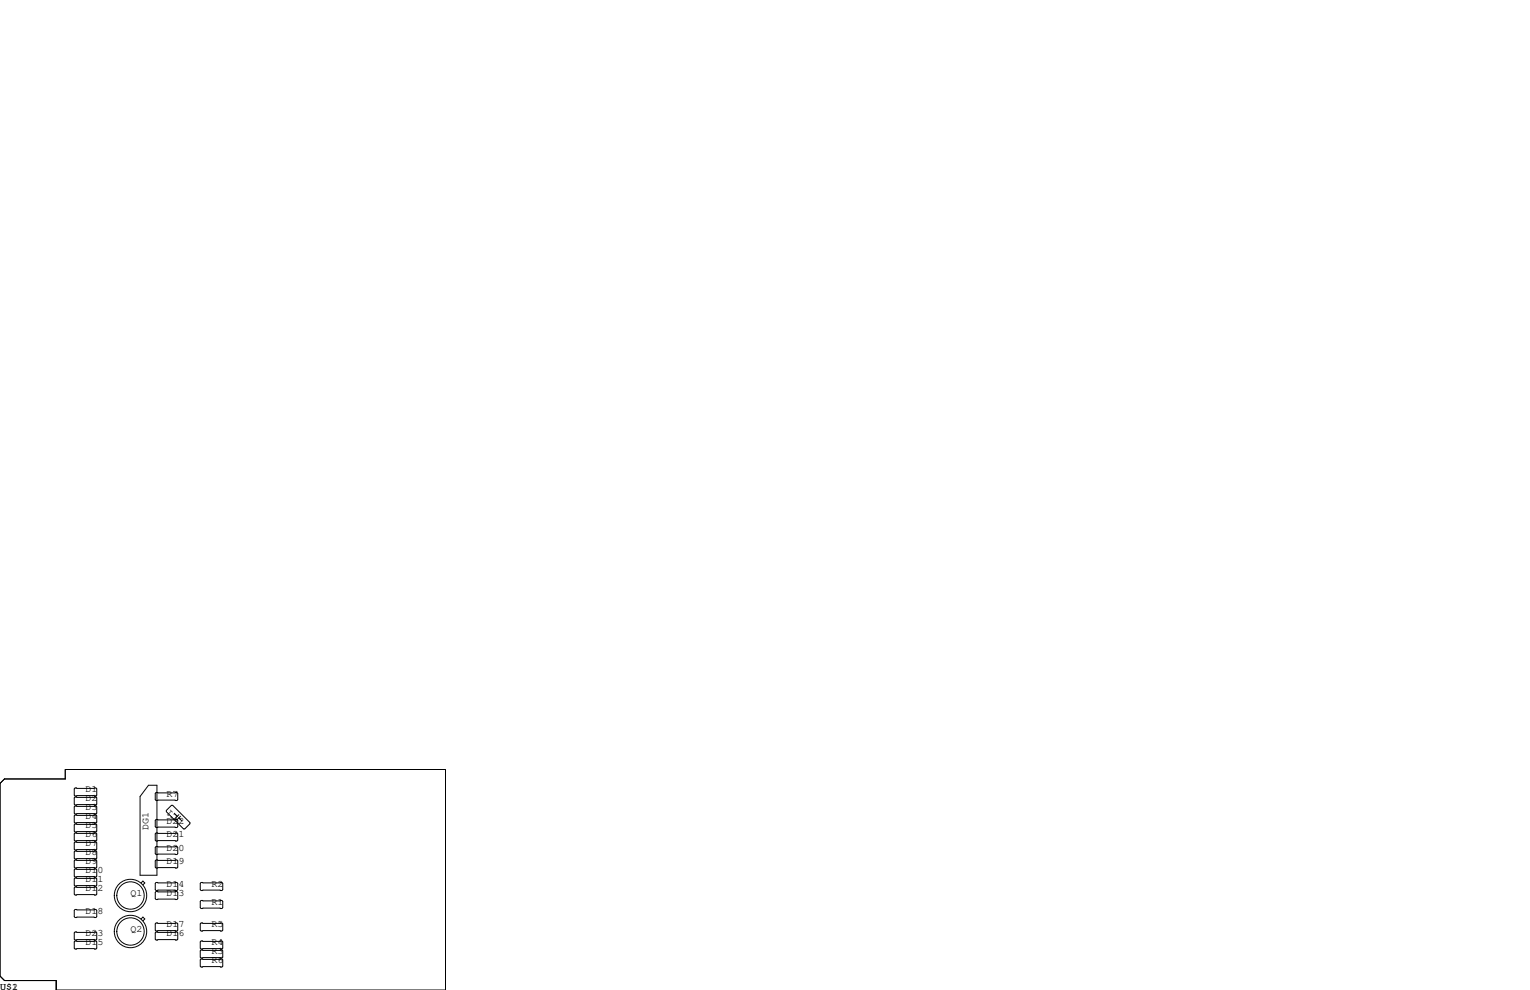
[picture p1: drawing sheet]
<svg xmlns="http://www.w3.org/2000/svg" width="432mm" height="279mm" viewBox="0 0 432 279" stroke-linecap="round" stroke-linejoin="round" font-family="sans-serif">
<g fill="none" stroke="#000" stroke-width=".28">
<path d="M0 221.1l1.3-1.3h17.1v-2.6h107.3v62.2h-109.8v-2.7h-14.6l-1.3-1.2zM21.2 222.4h5.9l.2 .2v1.8l-.2 .3h-5.9l-.2-.3v-1.8zM21.2 224.9h5.9l.2 .3v1.7l-.2 .3h-5.9l-.2-.3v-1.7zM21.2 227.5h5.9l.2 .2v1.8l-.2 .2h-5.9l-.2-.2v-1.8zM21.2 230h5.9l.2 .3v1.7l-.2 .3h-5.9l-.2-.3v-1.7zM21.2 232.5h5.9l.2 .3v1.8l-.2 .2h-5.9l-.2-.2v-1.8zM21.2 235.1h5.9l.2 .2v1.8l-.2 .3h-5.9l-.2-.3v-1.8zM21.2 237.6h5.9l.2 .3v1.7l-.2 .3h-5.9l-.2-.3v-1.7zM41.9 221.6h2.4v25.4h-4.8v-22.2zM44.1 235.1h5.8l.3 .2v1.8l-.3 .3h-5.8l-.3-.3v-1.8zM44.1 223.6h5.8l.3 .3v1.8l-.3 .2h-5.8l-.3-.2v-1.8zM44.1 231.3h5.8l.3 .2v1.8l-.3 .3h-5.8l-.3-.3v-1.8z"/>
<path d="M44.1 238.9h5.8l.3 .2v1.8l-.3 .3h-5.8l-.3-.3v-1.8zM46.9 228.7l1.5-1.4h.3l4.9 4.8v.4l-1.4 1.4h-.4l-4.9-4.8zM49.2 229.5l.8 .9M50.5 230.8l.8 .9M50.5 229.9l-.9 .9M50.9 230.4l-.9 .9M21.2 240.2h5.9l.2 .2v1.8l-.2 .2h-5.9l-.2-.2v-1.8zM21.2 242.7h5.9l.2 .3v1.7l-.2 .3h-5.9l-.2-.3v-1.7zM21.2 245.2h5.9l.2 .3v1.8l-.2 .2h-5.9l-.2-.2v-1.8zM21.2 247.8h5.9l.2 .2v1.8l-.2 .3h-5.9l-.2-.3v-1.8zM21.2 250.3h5.9l.2 .3v1.7l-.2 .3h-5.9l-.2-.3v-1.7zM21.2 256.7h5.9l.2 .2v1.8l-.2 .3h-5.9l-.2-.3v-1.8z"/>
<path d="M39.8 249.2l.5-.5 .6 .5-.6 .5M39.8 259.4l.5-.6 .6 .6-.6 .5M43.8 251.8l.3-.2h5.8l.3 .2v1.8l-.3 .3h-5.8l-.3-.3zM43.8 249.3l.3-.3h5.8l.3 .3v1.8l-.3 .2h-5.8l-.3-.2zM44.1 242.7h5.8l.3 .3v1.7l-.3 .3h-5.8l-.3-.3v-1.7zM56.5 254.4l.3-.3h5.8l.3 .3v1.8l-.3 .2h-5.8l-.3-.2zM56.5 249.3l.3-.3h5.8l.3 .3v1.8l-.3 .2h-5.8l-.3-.2zM21.2 263h5.9l.2 .3v1.7l-.2 .3h-5.9l-.2-.3v-1.7zM21.2 265.6h5.9l.2 .2v1.8l-.2 .2h-5.9l-.2-.2v-1.8zM43.8 260.7l.3-.2h5.8l.3 .2v1.8l-.3 .3h-5.8l-.3-.3zM43.8 263.3l.3-.3h5.8l.3 .3v1.7l-.3 .3h-5.8l-.3-.3zM56.5 260.7l.3-.2h5.8l.3 .2v1.8l-.3 .3h-5.8l-.3-.3z"/>
<path d="M56.5 265.8l.3-.2h5.8l.3 .2v1.8l-.3 .2h-5.8l-.3-.2zM56.5 268.4l.3-.3h5.8l.3 .3v1.7l-.3 .3h-5.8l-.3-.3zM56.5 270.9l.3-.3h5.8l.3 .3v1.8l-.3 .2h-5.8l-.3-.2z"/>
<circle cx="36.8" cy="252.7" r="4.6"/>
<circle cx="36.8" cy="252.7" r="3.9"/>
<circle cx="36.8" cy="262.9" r="4.6"/>
<circle cx="36.8" cy="262.9" r="3.9"/>
</g>
<g font-size="2.8">
<text x="24.1" y="223.5">D1</text>
<text x="24.1" y="226.1">D2</text>
<text x="47" y="224.8">R7</text>
<text x="24.1" y="228.6">D3</text>
<text x="24.1" y="231.1">D4</text>
<text x="24.1" y="233.7">D5</text>
<text x="47" y="232.4">D22</text>
<text x="50.3" y="230.6" transform="rotate(-135 50.3 230.6)">C1</text>
<text x="24.1" y="236.2">D6</text>
<text x="24.1" y="238.8">D7</text>
<text x="41.9" y="234.3" transform="rotate(-90 41.9 234.3)">DG1</text>
<text x="47" y="236.2">D21</text>
<text x="24.1" y="243.8">D9</text>
<text x="24.1" y="241.3">D8</text>
<text x="47" y="243.8">D19</text>
<text x="47" y="240">D20</text>
<text x="24.1" y="246.4">D10</text>
<text x="24.1" y="248.9">D11</text>
<text x="24.1" y="251.5">D12</text>
<text x="47" y="250.2">D14</text>
<text x="59.7" y="250.2">R2</text>
<text x="24.1" y="257.8">D18</text>
<text x="36.8" y="252.7">Q1</text>
<text x="47" y="252.7">D13</text>
<text x="59.7" y="255.3">R1</text>
<text x="36.8" y="262.9">Q2</text>
<text x="47" y="261.6">D17</text>
<text x="59.7" y="261.6">R5</text>
<text x="24.1" y="266.7">D15</text>
<text x="24.1" y="264.2">D23</text>
<text x="47" y="264.2">D16</text>
<text x="59.7" y="266.7">R4</text>
<text x="59.7" y="269.2">R3</text>
<text x="59.7" y="271.8">R6</text>
<text x="0" y="279.4">U$1</text>
<text x="3.4" y="279.4">2</text>
</g>
</svg>
